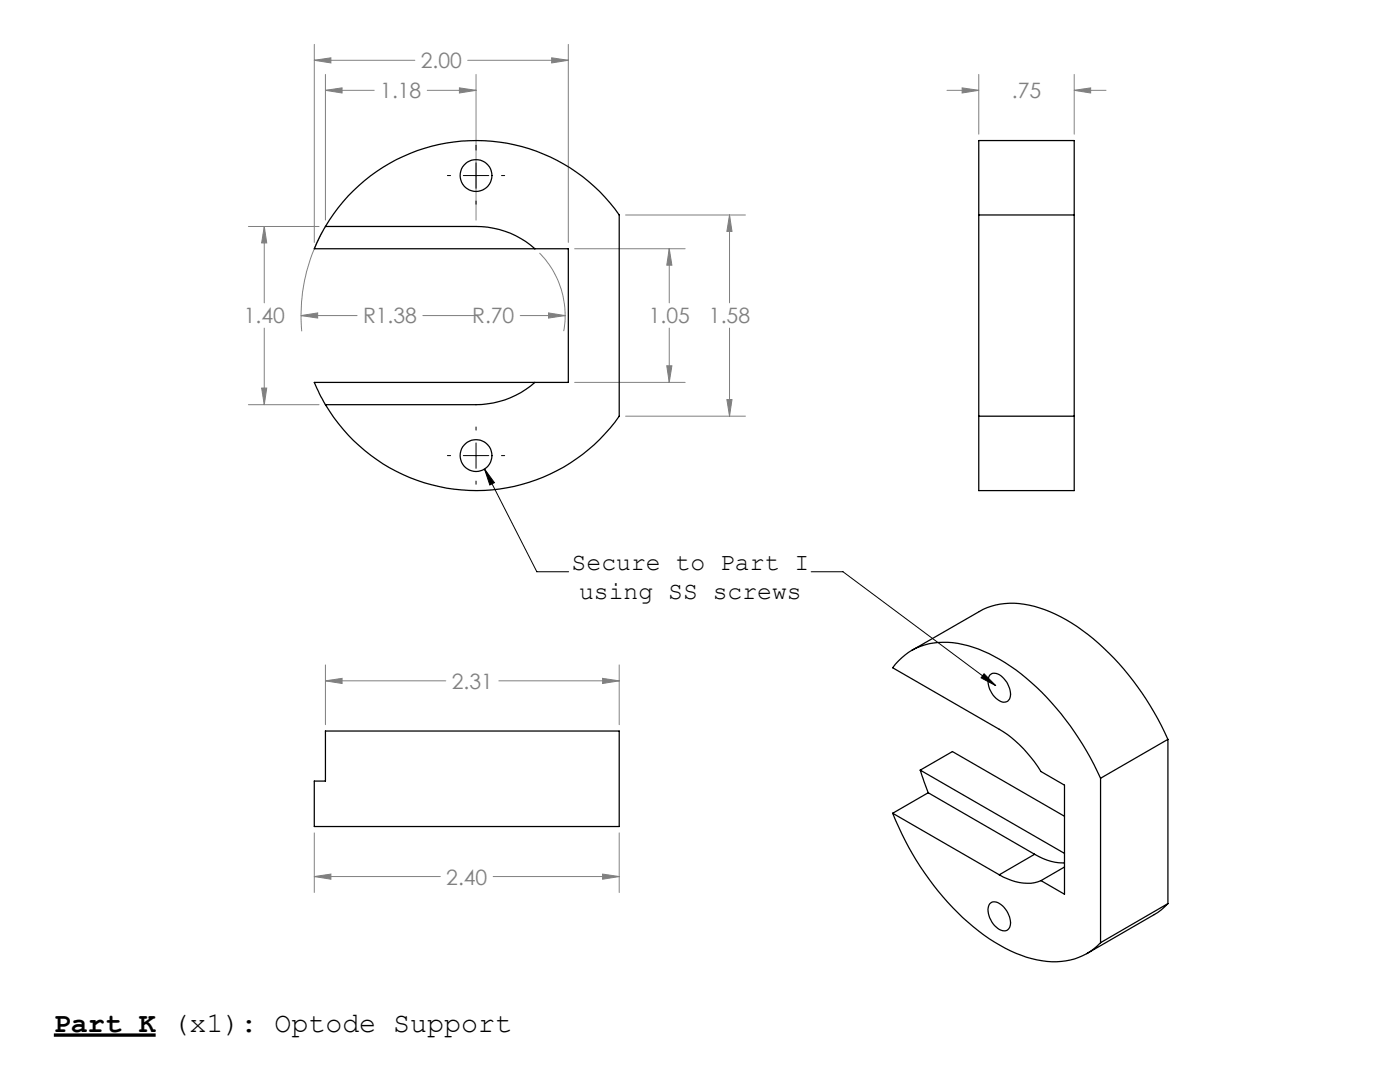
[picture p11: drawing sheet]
<svg xmlns="http://www.w3.org/2000/svg" width="279mm" height="216mm" viewBox="0 0 279 216" stroke-linecap="round" stroke-linejoin="round" font-family="sans-serif">
<path d="M10.7 206.5h20.4" fill="none" stroke="#000" stroke-width=".67" stroke-linecap="butt"/>
<g fill="none" stroke="#000" stroke-width=".2">
<path d="M89.3 35h.6M92.5 35h5M95 29v1M95 32.5v5.1M100.1 35h.6M95 40.1v.6M89.3 90.9h.6M92.5 90.9h5M95 85.2v.6M95 88.4v5.1M95 96v.6M96.7 93.6l2 2.7-.9 .5z"/>
<path d="M96.7 93.6l10.4 20.5h6.4M100.1 90.9h.6M161.9 114.1h6.3l30.5 22.7M196.4 134.4l2.3 2.4-2.9-1.5z"/>
</g>
<g fill="none" stroke="#808080" stroke-width=".2">
<path d="M62.7 8.9v39.5M62.7 12h20.1M62.7 12l3.3-.5v1.1zM64.9 14.9v29M64.9 18h9.8M64.9 18l3.4-.5v1.1zM85.3 18h9.7M91.7 17.5l3.3 .5-3.3 .6zM93.3 12h20.1M95 14.9v29M110.1 11.5l3.3 .5-3.3 .6zM113.4 8.9v39.5"/>
<path d="M189 18h6.3M192 17.5l3.3 .5-3.3 .6zM195.3 14.9v11.9M214.4 18h6.3M214.4 14.9v11.9M214.4 18l3.3-.5v1.1zM49.6 45.2h14.1M52.7 45.2l.5 3.3h-1zM52.7 45.2v15.2M64.3 46.3a34.7 34.7 0 0 0-4.1 19.8M107.7 50.5a17.6 17.6 0 0 1 4.8 15.6M114.7 49.6h22"/>
<path d="M124.8 42.9h24M133.6 49.6v10.8M133.6 49.6l.5 3.3h-1zM145.6 42.9v17.5M145.6 42.9l.5 3.3h-1zM52.2 77.4h1l-.5 3.4zM52.7 65.5v15.3M60.1 63h11.2M60.1 63l3.3-.6v1.1zM84.4 63h10.6M95 63h.1M103.8 63h9"/>
<path d="M109.5 62.4l3.3 .6-3.3 .5zM114.7 76.3h22M133.1 73h1l-.5 3.3zM133.6 65.5v10.8M145.1 79.7h1l-.5 3.3zM145.6 65.5v17.5M49.6 80.8h14.1M124.8 83h24M64.9 132.7v11.9M64.9 135.9h24.1M64.9 135.9l3.4-.5v1zM99.6 135.9h24"/>
<path d="M120.3 135.4l3.3 .5-3.3 .5zM123.6 132.7v11.9M62.7 166.2v11.9M62.7 174.9h25.2M62.7 174.9l3.3-.5v1zM98.4 174.9h25.2M120.3 174.4l3.3 .5-3.3 .5zM123.6 166.2v11.9"/>
</g>
<path d="M96.7 93.6l2 2.7-.9 .5zM196.4 134.4l2.3 2.4-2.9-1.5z" fill="#000"/>
<path d="M145.6 42.9l.5 3.3h-1zM145.1 79.7h1l-.5 3.3zM133.1 73h1l-.5 3.3zM133.6 49.6l.5 3.3h-1zM52.7 45.2l.5 3.3h-1zM52.2 77.4h1l-.5 3.4zM62.7 12l3.3-.5v1.1zM110.1 11.5l3.3 .5-3.3 .6zM91.7 17.5l3.3 .5-3.3 .6zM64.9 18l3.4-.5v1.1zM109.5 62.4v1.1l3.3-.5zM60.1 63l3.3 .5v-1.1zM62.7 174.9l3.3-.5v1zM120.3 174.4l3.3 .5-3.3 .5zM64.9 135.9l3.4-.5v1zM120.3 135.4l3.3 .5-3.3 .5zM214.4 18l3.3-.5v1.1zM192 17.5l3.3 .5-3.3 .6z" fill="#808080"/>
<g fill="none" stroke="#000" stroke-width=".25">
<path d="M64.9 45.2a34.9 34.9 0 0 1 58.7-2.3v40.1a34.9 34.9 0 0 1-58.7-2.2M64.9 45.2h30.1a17.7 17.7 0 0 1 11.8 4.4M64.9 45.2l-2.2 4.4h50.7v26.7h-50.7l2.2 4.5M195.3 42.9v-14.9h19.1v14.9M195.3 42.9h19.1M195.3 42.9v40.1M214.4 42.9v40.1M106.8 76.3a17.8 17.8 0 0 1-11.8 4.5h-30.1M195.3 83v14.9h19.1v-14.9M195.3 83h19.1M182 129.8l13.4-7.8a15.1 15.1 0 0 1 13.2-.3 41 41 0 0 1 16.6 13 59 59 0 0 1 7.9 12.8M197.5 134.7a1.92 1.92 0 0 1 2.8 .7 4.2 4.2 0 0 1 1.2 4.1 1.47 1.47 0 0 1-2.4 .1 4.3 4.3 0 0 1-1.7-4.6z"/>
<path d="M64.9 145.9h58.7v19h-60.9v-9h2.2zM183.7 153.7l1.5 4.5M183.7 153.7l6.4-3.7 22.3 12.9M183.7 153.7l28.7 16.6M185.2 158.2l-7 4.1M185.2 158.2l21.3 12.3M219.6 155.3a54 54 0 0 0-19-23.1 22.7 22.7 0 0 0-13.4-4 11.9 11.9 0 0 0-9 5l21.2 12.3a24.7 24.7 0 0 1 8.4 8.5l4.6 2.7v21.7l-4.6-2.7M219.6 155.3v32.8M233.1 147.5l-13.5 7.8M233.1 147.5v32.8M178.2 162.3a55.4 55.4 0 0 0 19.2 25 24.6 24.6 0 0 0 13.5 4.6 12.4 12.4 0 0 0 8.7-3.8M178.2 162.3l21.2 12.3"/>
<path d="M199.4 174.6a9.9 9.9 0 0 0 7.7 1.4l.7-.3M206.5 170.5a10.9 10.9 0 0 0 5.9 1.7M206.5 170.5l-7.1 4.1M212.4 173l-4.6 2.7M197.5 180.3a1.58 1.58 0 0 1 2.2 .2 4.7 4.7 0 0 1 1.9 4.3 1.3 1.3 0 0 1-2.2 .7 4.4 4.4 0 0 1-2-4.9zM233.1 180.3l-2 1.8-14.2 8.2M233.1 180.3l-13.5 7.8"/>
<circle cx="95" cy="35" r="3.2"/>
<circle cx="95" cy="90.9" r="3.2"/>
</g>
<text font-size="5.6" x="10.7" y="205.8">Part K (x1): Optode Support</text>
<g font-size="4.9">
<text x="114.1" y="113.6">Secure to Part I</text>
<text x="115.6" y="119.6">using SS screws</text>
</g>
<g font-size="4.2" fill="#808080">
<text x="84" y="13.6">2.00</text>
<text x="75.9" y="19.6">1.18</text>
<text x="201.9" y="19.6">.75</text>
<text x="48.6" y="64.5">1.40</text>
<text x="72.4" y="64.5">R1.38</text>
<text x="94.2" y="64.5">R.70</text>
<text x="129.5" y="64.5">1.05</text>
<text x="141.5" y="64.5">1.58</text>
<text x="90.2" y="137.4">2.31</text>
<text x="89.1" y="176.5">2.40</text>
</g>
</svg>
